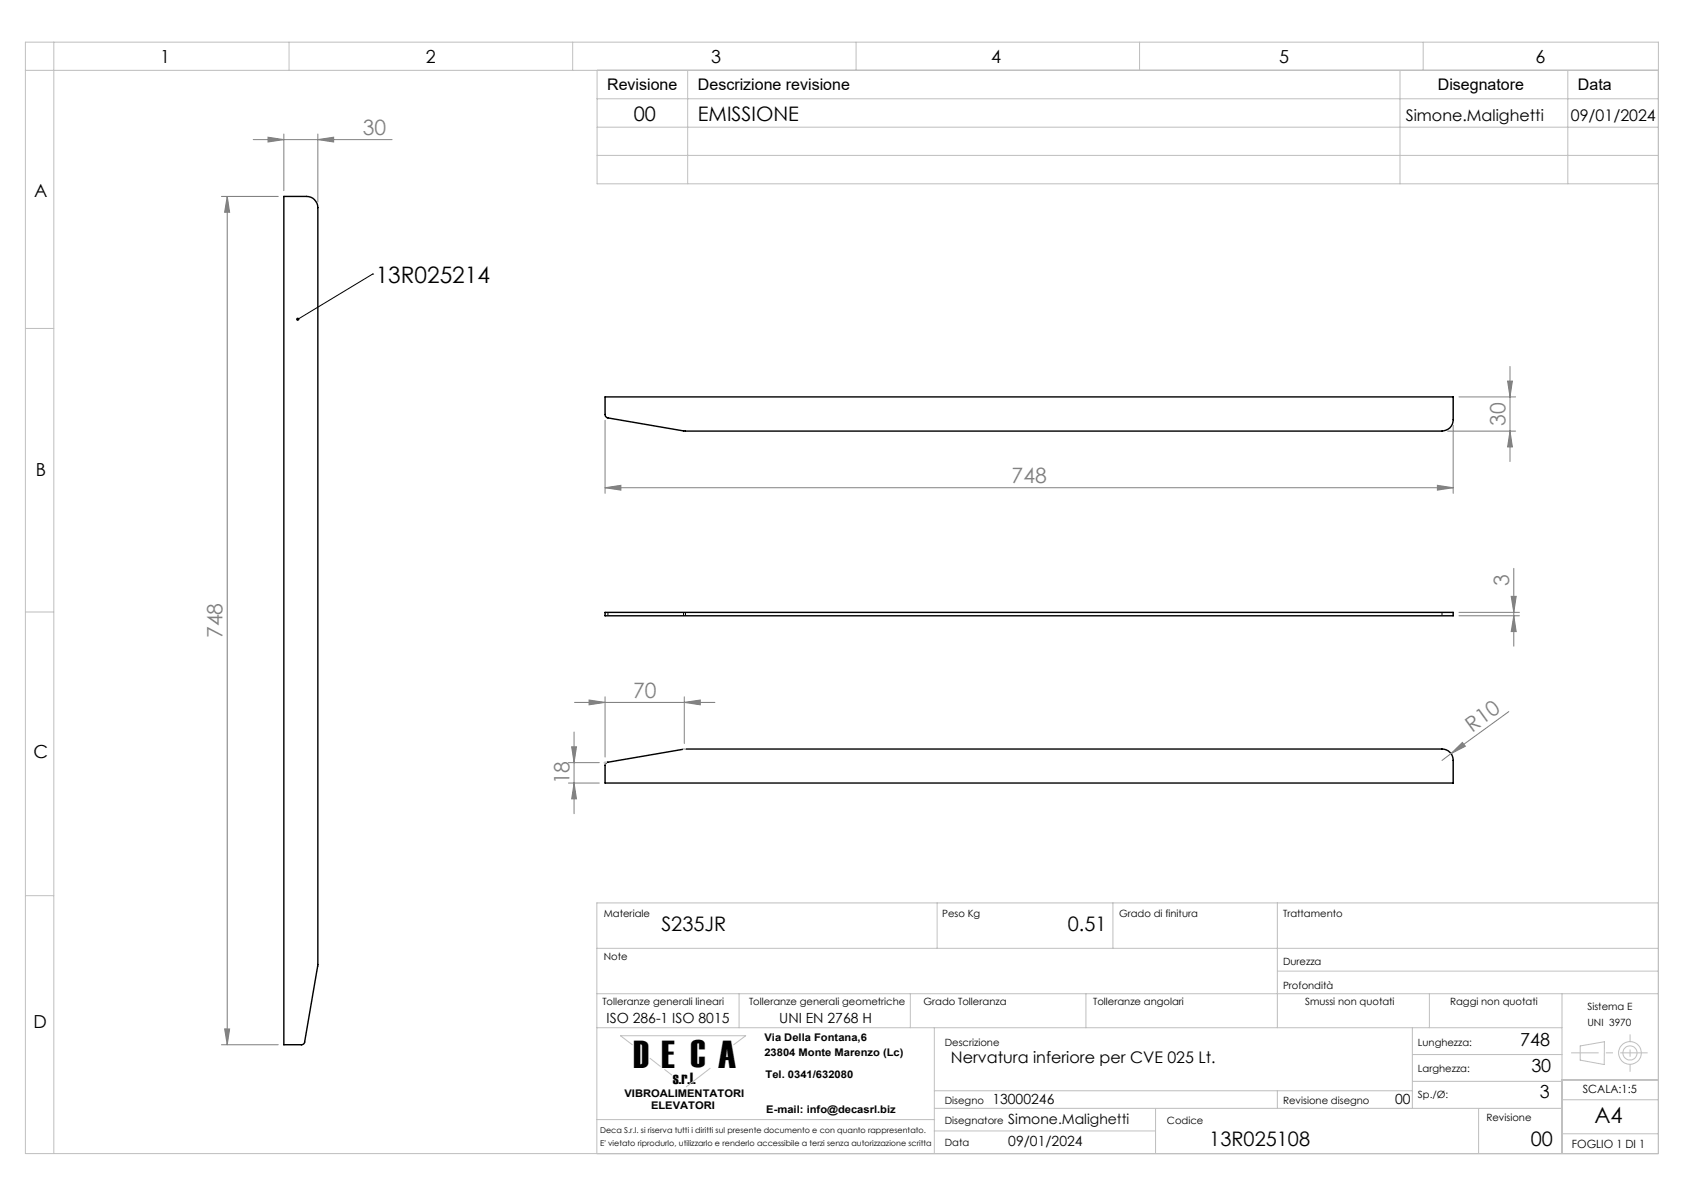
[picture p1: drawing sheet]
<svg xmlns="http://www.w3.org/2000/svg" width="297mm" height="210mm" viewBox="0 0 297 210" stroke-linecap="round" stroke-linejoin="round" font-family="sans-serif">
<path d="M50.1 34.6h3.9a1.99 1.99 0 0 1 2.1 2v133.7l-2.4 13.4a.55 .55 0 0 1-.5 .5h-3.1zM106.7 70h149.6v4a1.99 1.99 0 0 1-2 2h-133.5l-13.6-2.3a.62 .62 0 0 1-.5-.6zM106.7 108h149.6v.6h-149.6zM106.9 134.6l.2-.2 13.5-2.3h133.7a1.99 1.99 0 0 1 2 2v4h-149.6v-3.2z" fill="none" stroke="#000" stroke-width=".25"/>
<path d="M107.2 108.5v-.6M120.6 107.9v.6M120.9 108.5v-.6M254.3 107.9v.6" fill="none" stroke="#000" stroke-width=".18" stroke-dasharray="1.3 .6" stroke-linecap="butt"/>
<g fill="none" stroke="#808080" stroke-width=".18">
<path d="M39.1 34.6h10M40.1 34.6l.4 2.8h-.9zM40.1 34.6v149.6M44.7 24.6h24.4M47.3 24.2l2.8 .4-2.8 .4zM50.1 23.6v10M56.1 24.6l2.7-.4v.8zM56.1 23.6v12M106.7 74.1v12.9M255.3 76h12M256.3 75v12M257.3 70h10"/>
<path d="M265.9 67.2h.8l-.4 2.8zM266.3 76l.4 2.8h-.8zM266.3 64.6v16.8M106.7 86l2.8-.4v.8zM106.7 86h149.6M253.5 85.6l2.8 .4-2.8 .4zM257.3 108h10.7M257.3 108.6h10.7M266.5 105.2h.9l-.4 2.8zM267 100.2v13.7M267 108.6l.4 2.8h-.9zM100.3 134.5h5.4"/>
<path d="M100.3 138.1h5.4M100.8 131.7h.9l-.5 2.8zM101.2 138.1l.5 2.8h-.9zM101.2 129.1v14.4M101.3 123.9h24.8M103.9 123.4l2.8 .5-2.8 .4zM106.7 122.9v10.6M120.7 123.9l2.8-.5v.9zM120.7 122.9v8.2M255.9 132.9l2-2 .5 .7zM255.9 132.9l-1.6 1.2M266.1 125.5l-10.2 7.4"/>
<path d="M39.1 184.2h10M39.6 181.4h.9l-.4 2.8z"/>
</g>
<g fill="none" stroke="#c0c0c0" stroke-width=".18">
<path d="M4.5 7.4h288v196h-288zM4.5 12.4h288M9.5 7.4v196M51 7.4v5M101 7.4v5M105.3 12.4v20h187.2M105.3 17.4h187.2M121.3 12.4v20M151 7.4v5M201 7.4v5M246.9 12.4v20M251 7.4v5"/>
<path d="M276.5 12.4v20M105.3 22.4h187.2M105.3 27.4h187.2M4.5 57.9h5M4.5 107.9h5M106.7 134.3v.5M107 134.4l-.5 .1M120.5 132.1h.2M120.9 132l-.2 .1M4.5 157.9h5M165.3 159.2v8M196.3 159.2v8"/>
<path d="M225.3 159.2v22M292.5 159.2h-187.2v44.2M105.3 175.2h187.2M105.3 167.2h187.2M130.4 175.2v6M160.5 175.2v6M191.5 175.2v6M225.3 171.2h67.2M252.1 175.2v6M275.5 175.2v28.2M105.3 181.2h170.2M105.3 197.4h59.6"/>
<path d="M111.5 184.2l-2.1-1.6h22.1l-2.1 1.6M114.7 186.6l1.8 1.4M117.2 188.6l1.3 .9M125.2 188.4l-4.2 3.2M164.8 181.2v22.2M164.8 195.4h110.7M164.8 199.4h39M164.8 192.3h84.3M203.8 195.4v8M225.3 192.3v3.1M249.1 181.2v14.2M249.1 185.9h26.4"/>
<path d="M249.1 190.7h26.4M260.8 195.4v8M275.5 199.9h17M275.5 193.9h17M275.5 190.4h17M278.7 184.4l4.3-.7-.1 4-4.2-.8z"/>
<circle cx="287.5" cy="185.7" r="2"/>
<circle cx="287.5" cy="185.7" r="1.25"/>
</g>
<path d="M277.1 185.6h13.5" fill="none" stroke="#c0c0c0" stroke-width=".18" stroke-dasharray="15.2 1.3 1.3 1.3" stroke-dashoffset="10.4" stroke-linecap="butt"/>
<path d="M287.5 182.4v6.6" fill="none" stroke="#c0c0c0" stroke-width=".18" stroke-dasharray="15.2 1.3 1.3 1.3" stroke-dashoffset="13.8" stroke-linecap="butt"/>
<path d="M65.7 48.3h.1M65.7 48.3l-13.2 8" fill="none" stroke="#000" stroke-width=".18"/>
<path d="M52.4 56a.29 .29 0 0 1 .4 .1 .29 .29 0 0 1-.1 .4 .29 .29 0 0 1-.4-.1l.2-.1-.2 .1-.1-.1z" fill="#000"/>
<g fill="#808080">
<path d="M255.9 132.9l2-2 .5 .7z"/>
<path d="M103.9 123.4l2.8 .5-2.8 .4zM120.7 123.9l2.8-.5v.9z"/>
<path d="M100.8 131.7h.9l-.5 2.8zM101.2 138.1l.5 2.8h-.9z"/>
<path d="M47.3 24.2l2.8 .4-2.8 .4zM56.1 24.6l2.7-.4v.8z"/>
<path d="M265.9 67.2h.8l-.4 2.8zM266.3 76l.4 2.8h-.8zM266.5 105.2h.9l-.4 2.8zM267 108.6l.4 2.8h-.9z"/>
<path d="M40.1 34.6l.4 2.8h-.9zM39.6 181.4h.9l-.4 2.8z"/>
<path d="M106.7 86l2.8-.4v.8zM253.5 85.6l2.8 .4-2.8 .4z"/>
</g>
<text font-size="6.9" fill="#010000" x="111.7" y="188.2">D E C A</text>
<text font-size="4" x="66.3" y="49.9">13R025214</text>
<text font-size="3.9" x="281.2" y="198">A4</text>
<g font-size="3.7" fill="#808080">
<text x="64" y="23.8">30</text>
<text x="265.5" y="75.1" transform="rotate(-90 265.5 75.1)">30</text>
<text x="178.4" y="85.2">748</text>
<text x="266.2" y="103.3" transform="rotate(-90 266.2 103.3)">3</text>
<text x="39.3" y="112.5" transform="rotate(-90 39.3 112.5)">748</text>
<text x="111.7" y="123">70</text>
<text x="259.6" y="129.2" transform="rotate(-36 259.6 129.2)">R10</text>
<text x="100.4" y="138.3" transform="rotate(-90 100.4 138.3)">18</text>
</g>
<g font-size="3.5">
<text x="111.8" y="21.3">00</text>
<text x="123.1" y="21.3">EMISSIONE</text>
<text x="116.6" y="164.2">S235JR</text>
<text x="188.3" y="164.2">0.51</text>
<text x="213.3" y="202.2">13R025108</text>
<text x="270" y="202.2">00</text>
</g>
<g font-size="3.2">
<text x="28.3" y="11.1">1</text>
<text x="75.1" y="11.1">2</text>
<text x="125.4" y="11.1">3</text>
<text x="174.8" y="11.1">4</text>
<text x="225.6" y="11.1">5</text>
<text x="270.8" y="11.1">6</text>
<text x="6" y="34.7">A</text>
<text x="6.3" y="83.9">B</text>
<text x="5.9" y="133.6">C</text>
<text x="5.9" y="181.3">D</text>
<text x="268.1" y="184.4">748</text>
<text x="270.1" y="188.9">30</text>
<text x="271.6" y="193.6">3</text>
</g>
<text font-size="2.9" fill="#010000" x="118.7" y="191">s.r.l.</text>
<g font-size="2.8">
<text x="107.1" y="15.9">Revisione</text>
<text x="123.1" y="15.9">Descrizione revisione</text>
<text x="253.6" y="15.9">Disegnatore</text>
<text x="278.3" y="15.9">Data</text>
<text x="247.9" y="21.3">Simone.Malighetti</text>
<text x="277" y="21.3">09/01/2024</text>
<text x="167.7" y="187.4">Nervatura inferiore per CVE 025 Lt.</text>
</g>
<g font-size="2.5">
<text x="107" y="180.3">ISO 286-1 ISO 8015</text>
<text x="137.4" y="180.3">UNI EN 2768 H</text>
<text x="175" y="194.6">13000246</text>
<text x="246.1" y="194.6">00</text>
<text x="177.8" y="202.1">09/01/2024</text>
<text x="177.8" y="198.1">Simone.Malighetti</text>
</g>
<g font-size="2">
<text x="279.1" y="192.8">SCALA:1:5</text>
<text x="277.2" y="202.4">FOGLIO 1 DI 1</text>
</g>
<g font-size="1.9" fill="#010000">
<text x="134.8" y="183.6">Via Della Fontana,6</text>
<text x="134.8" y="186.2">23804 Monte Marenzo (Lc)</text>
<text x="135" y="190.1">Tel. 0341/632080</text>
<text x="110.1" y="193.4">VIBROALIMENTATORI</text>
<text x="114.8" y="195.6">ELEVATORI</text>
<text x="135.2" y="196.2">E-mail: info@decasrl.biz</text>
</g>
<g font-size="1.8">
<text x="106.5" y="161.7">Materiale</text>
<text x="166.2" y="161.7">Peso Kg</text>
<text x="197.4" y="161.7">Grado di finitura</text>
<text x="226.3" y="161.7">Trattamento</text>
<text x="106.5" y="169.3">Note</text>
<text x="226.3" y="170.2">Durezza</text>
<text x="106.2" y="177.1">Tolleranze generali lineari</text>
<text x="132.1" y="177.1">Tolleranze generali geometriche</text>
<text x="162.9" y="177.1">Grado Tolleranza</text>
<text x="192.8" y="177.1">Tolleranze angolari</text>
<text x="226.3" y="174.4">Profondità</text>
<text x="230.2" y="177.1">Smussi non quotati</text>
<text x="255.7" y="177.1">Raggi non quotati</text>
<text x="280" y="178.1">Sistema E</text>
<text x="166.6" y="184.4">Descrizione</text>
<text x="250.1" y="184.4">Lunghezza:</text>
<text x="280" y="180.9">UNI 3970</text>
<text x="250.1" y="188.9">Larghezza:</text>
<text x="166.6" y="194.6">Disegno</text>
<text x="226.3" y="194.6">Revisione disegno</text>
<text x="250.1" y="193.6">Sp./Ø:</text>
<text x="262.1" y="197.7">Revisione</text>
<text x="166.6" y="198.1">Disegnatore</text>
<text x="166.6" y="202.1">Data</text>
<text x="205.8" y="198.1">Codice</text>
</g>
<g font-size="1.4">
<text x="105.8" y="199.7">Deca S.r.l. si riserva tutti i diritti sul presente documento e con quanto rappresentato.</text>
<text x="105.8" y="202.1">E' vietato riprodurlo, utilizzarlo e renderlo accessibile a terzi senza autorizzazione scritta</text>
</g>
</svg>
